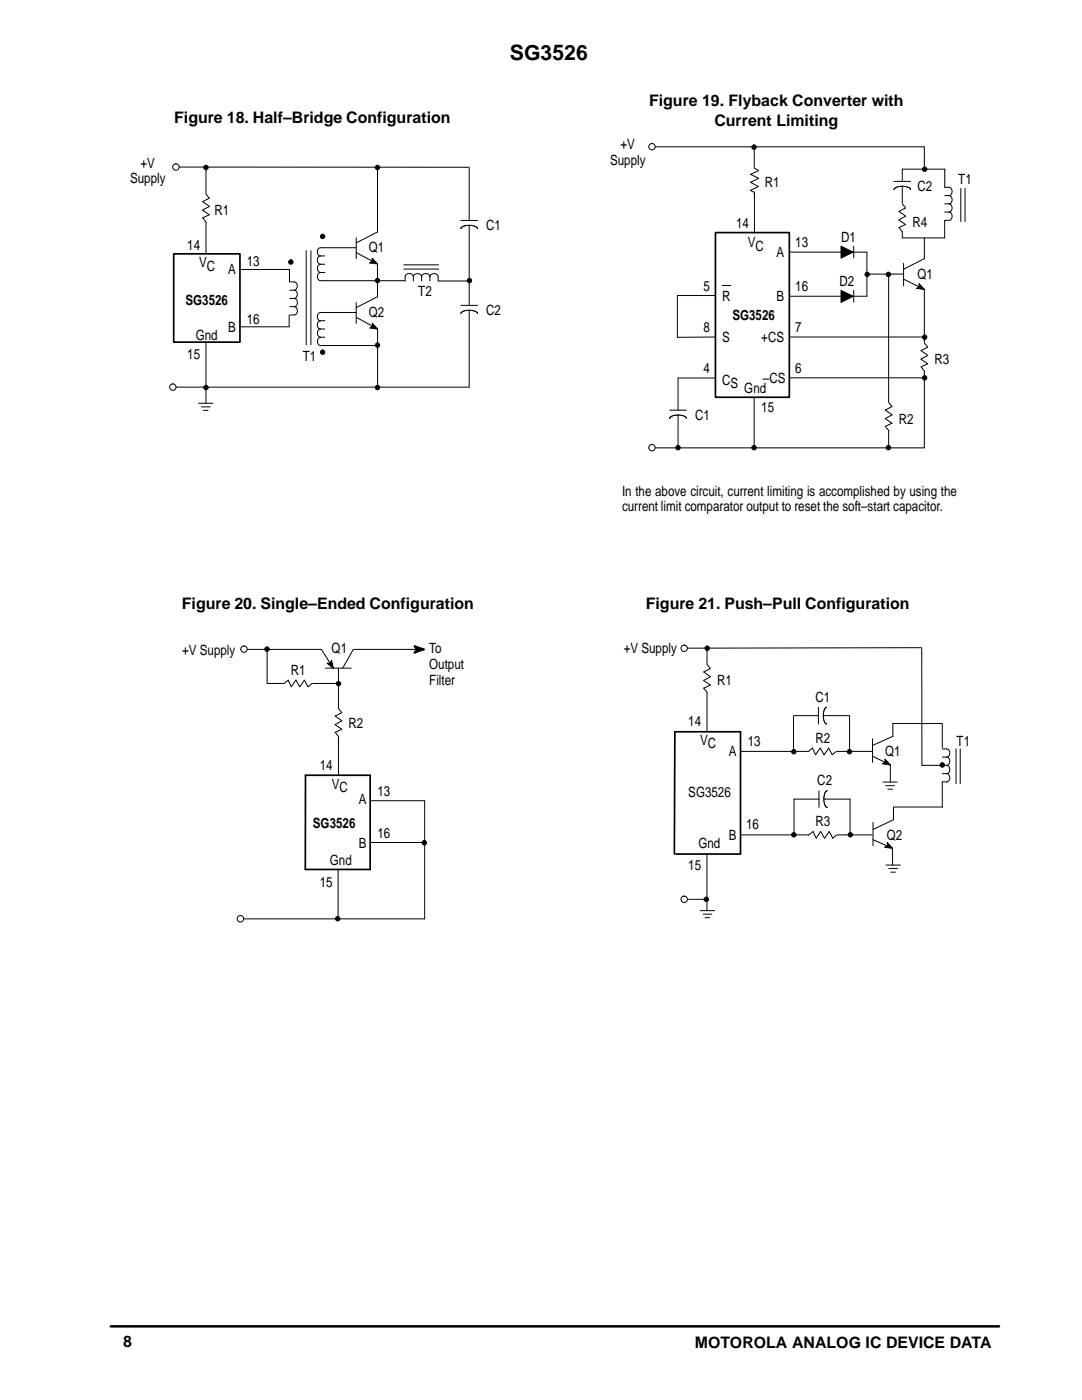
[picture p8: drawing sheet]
<svg xmlns="http://www.w3.org/2000/svg" width="216mm" height="279mm" viewBox="0 0 216 279" stroke-linecap="round" stroke-linejoin="round" font-family="sans-serif">
<path d="M22.1 264.7h177.2" fill="none" stroke="#000" stroke-width=".5"/>
<path d="M61.1 50v18.8M62 50v18.8M135.2 59h7.6M157.2 59.1h15.8M157.3 50.3h15.7M135.3 75.4h7.5M142.8 67.3h-7.6M157.3 75.4h27.1M157.3 67.3h27.1" fill="none" stroke="#000" stroke-width=".2"/>
<path d="M142.8 46.4h14.7v32.9h-14.7z" fill="#fff"/>
<path d="M34.7 50.7h13.2v17.6h-13.2zM142.8 46.4h14.7v32.9h-14.7zM83.5 129.6h1.1M61 154.7h12.9v18.8h-13zM134.6 170.4l.1-24.4h13.1v24.4h-12.9" fill="none" stroke="#000" stroke-width=".34"/>
<g fill="none" stroke="#000" stroke-width=".2">
<path d="M34.6 33.3l59 .1M41.1 33.4v5.2M41.1 38.7l.7 .9-1.4 .6 1.4 1M75.3 33.4v12.9M93.6 33.5v10.5M129.9 29.3h54.5v4.5M150.5 29.3v4.2l.9 .5M150.5 38.3v8.2M151.4 34l-1.6 .8 1.6 .8-1.6 .8 1.5 .8-1.5 .8 .7 .4v1.2M178.4 36.2h3.3M178.4 37.9l.5-.5 1-.2 1.3 .2 .5 .5M180 36.2v-2.4h8.5v3.6h.9"/>
<path d="M180 37.1v3.5M189.4 39a.85 .85 0 0 1 .6 .9 .85 .85 0 0 1-.6 .8M189.4 37.4a.86 .86 0 0 1 .6 .8 .86 .86 0 0 1-.6 .8h-.9M191.7 37.6v6.6M192.6 37.6v6.6M40.4 42l1.4 .9-1.4 .6 .7 .8v6.4M41.8 41.2l-1.4 .7M47.9 53.8h9.9v2.5M57.8 56.3h.9a.85 .85 0 0 1 .6 .8 .85 .85 0 0 1-.6 .8M57.8 57.9h.9M57.8 59.6h.9M58.7 57.9a.86 .86 0 0 1 .6 .8 .86 .86 0 0 1-.6 .9"/>
<path d="M58.7 59.6a.85 .85 0 0 1 .7 .8 .85 .85 0 0 1-.7 .8M63.9 51.1a.85 .85 0 0 0-.6 .8 .85 .85 0 0 0 .6 .8M63.9 52.7a.86 .86 0 0 0-.6 .9 .86 .86 0 0 0 .7 .8M63.9 52.7h.9M63.9 51.1h.9M64 54.4a.85 .85 0 0 0-.7 .8 .85 .85 0 0 0 .7 .8h16.8M64 54.4h.8M71.1 49.4h-7.2a.85 .85 0 0 0-.6 .9 .85 .85 0 0 0 .6 .8M71.1 50.4l4.2 2.3v6.6M71.1 47.5v4.1M75.2 59.3l-4.1 2.1M75.2 46.3l-4.1 2.2"/>
<path d="M80.6 53.7h6.9M80.6 52.9h6.9M82.5 55.2a.86 .86 0 0 0-.8-.6 .86 .86 0 0 0-.9 .6v.9M84.1 55.2a.86 .86 0 0 1 .8-.6 .86 .86 0 0 1 .9 .6M84.1 55.2v.9M84.1 55.2a.86 .86 0 0 0-.8-.6 .86 .86 0 0 0-.8 .6v.9M87.4 55.2v.9M87.4 55.2a.86 .86 0 0 0-.8-.6 .86 .86 0 0 0-.8 .6v.9M92 44h3.3M92 45.7l.3-.5 1-.2 1.4 .1 .5 .3 .1 .3M93.6 44.9v15.9M135.2 59v8.3"/>
<path d="M170.3 49.1l.1 2.4M170.3 57.9l.1 2.4M173 54.7h7.3M173 50.3v8.8M177.3 54.7v25.5M180.1 40.7l.6 .8-1.3 .7 1.3 .9M180.3 52.6v4.4M180.4 55.7l4 2.1v10.6M180.7 43.1l-1.3 .8 1.3 .9-1.3 .6 .6 .9v1.2M184.4 51.7l-4 2M184.4 47.5v4.2M188.5 40.7h.9"/>
<path d="M189.4 40.7a.85 .85 0 0 1 .6 .8 .85 .85 0 0 1-.6 .8h-.9M189.4 42.3a.85 .85 0 0 1 .6 .9 .85 .85 0 0 1-.6 .8h-.9v3.5h-8.5M41.1 68.3v12.2M57.7 62.9v2.3h-9.8M57.8 61.2h.9M58.7 61.2a.85 .85 0 0 1 .7 .8 .85 .85 0 0 1-.7 .8l-.8 .1M63.9 64a.85 .85 0 0 0-.6 .8 .85 .85 0 0 0 .6 .9M63.9 65.7a.86 .86 0 0 0-.6 .8 .86 .86 0 0 0 .7 .8M63.9 65.7h.9M64 67.3a.85 .85 0 0 0-.7 .8 .85 .85 0 0 0 .7 .9h11.3M64 67.3h.8M64.8 64h-.9"/>
<path d="M71.1 62.4h-7.2a.85 .85 0 0 0-.6 .8 .85 .85 0 0 0 .6 .8M71.1 63.3l4.2 2.4v11.6M71.1 60.4v4.1M92 62.6a1.95 1.95 0 0 1 2.3-.6l.7 .2 .3 .4M92 60.9h3.3M93.6 61.9v15.4h-58.6M135.3 75.4v6.4M184.5 68.5l.6 .8-1.3 .7 1.3 .9M185.1 70.9l-1.3 .8 1.3 .9-1.3 .6 .6 .8v15.4h-54.5M39.6 80.5h2.9M40.2 81.2h1.7M40.6 81.9h.9"/>
<path d="M133.6 81.9h3.4M133.6 83.5l.4-.4 1-.3 1.4 .2 .4 .3 .2 .2M135.3 82.8v6.6M176.7 83.6l1.3 .9-1.3 .6 .6 .8v3.5M177.3 80.3l.7 .8-1.3 .7 1.3 1M178 82.8l-1.4 .7M48 129.6h16.1l2.4 3.7M59 135.7l-.9 1.4-.6-1.4-.8 .7h-3.4M59.1 135.7l.7 1.4 .9-1.4 .7 1.4 .9-.7M62.4 136.4h5.1M67.5 133.3v8M84.2 129.6h-13.7l-2.1 3.7"/>
<path d="M140.4 135.8l1.3 .9-1.3 .6 .7 .9v7.7M141.1 129.3v3.2M141.1 132.6l.6 .8-1.3 .7 1.3 .9M141.8 135.1l-1.4 .7M183.8 129.3l-47.8 .1M183.9 129.3l.1 23.4M66.9 144.6l1.3 .9-1.3 .7 .6 .8v7.7M67.5 141.4l.7 .8-1.3 .7 1.3 .9M68.2 143.9l-1.3 .7M73.9 159.8h10.8v23.6h-36.6M158.3 143v7M158.3 142.8h5"/>
<path d="M163.3 141.2v3.3M163.4 159.5h-5v7.1M163.4 157.8v3.3M163.6 149.3l-.9 1.3-.6-1.3-.8 .7h-13.5M163.7 149.3l.7 1.3M164.3 142.8h5.2M164.4 159.5h5.2v7.1M165 141.2a1.69 1.69 0 0 0-.7 1.9l.2 .9 .5 .5M165.1 157.8l-.3 .1-.3 .7v1.7a1.02 1.02 0 0 0 .6 .8M166.9 150l-.8 .6-.7-1.3-1 1.3M167 150h7.1M169.5 142.9v7.1"/>
<path d="M174.1 150.9l3.6 1.8v3.3M174.1 147.5v4.6M176.2 156.1h2.8M176.7 156.8h1.8M177.1 157.5h1M187.9 144.4h-9.7v2.5l-4.1 1.9M188 144.4v4.9M188 149.5h.9a.85 .85 0 0 1 .6 .8 .85 .85 0 0 1-.6 .8M188 154.4h.9M188 152.7h.9M188 151.1h.9M188.9 151.1a.85 .85 0 0 1 .6 .8 .85 .85 0 0 1-.6 .8"/>
<path d="M188.9 152.8a.85 .85 0 0 1 .6 .8 .85 .85 0 0 1-.6 .8M188.9 154.4a.85 .85 0 0 1 .6 .8 .85 .85 0 0 1-.6 .8h-.9v5.1h-9.7v2.5l-4 1.9M190.8 149.4v7M191.6 149.4v7M67.5 173.5v9.9M73.9 168.1h10.8M135.9 179.5h5.1M141.1 170.4v11.3M163.7 166l-.8 1.3-.7-1.3-.8 .6h-13.6M163.8 165.9l.7 1.4M167 166.6l-.8 .7-.7-1.3-1 1.3M167.1 166.6h6.9"/>
<path d="M174.2 167.6l3.9 1.7v3.4M174.2 164.1v4.7M176.8 172.6h2.9M177.4 173.3h1.7M177.8 174.1h.9M139.7 181.7h2.9M140.3 182.4h1.7M140.7 183.1h.9"/>
</g>
<path d="M144.1 56.8h1.7v.2h-1.7z" fill-rule="evenodd" fill="#000"/>
<g fill="#000" stroke="#000" stroke-width=".2">
<path d="M167.8 49.1l2.4 1.2-2.4 1.2zM167.8 58l2.4 1.1-2.4 1.2z"/>
<path d="M74.2 51.5l1.1 1.2-1.6-.2 .6-.4z" fill-rule="evenodd"/>
<circle cx="41.1" cy="33.4" r=".44"/>
</g>
<path d="M82.7 128.9l1.9 .7-1.9 .7 .4-.7z" fill-rule="evenodd" fill="#000" stroke="#000" stroke-width=".34"/>
<circle cx="35.1" cy="33.3" r=".64" fill="#fff"/>
<circle cx="35.1" cy="33.3" r=".64" fill="none" stroke="#000" stroke-width=".2"/>
<g fill="#000" stroke="#000" stroke-width=".2">
<circle cx="75.3" cy="33.4" r=".44"/>
<circle cx="58" cy="52.3" r=".44"/>
</g>
<circle cx="34.5" cy="77.3" r=".64" fill="#fff"/>
<g fill="none" stroke="#000" stroke-width=".2">
<path d="M87.4 56.1h6.2"/>
<circle cx="34.5" cy="77.3" r=".64"/>
</g>
<g fill="#000" stroke="#000" stroke-width=".2">
<path d="M74.3 64.5l1 1.2-1.5-.2 .5-.4z" fill-rule="evenodd"/>
<circle cx="64.4" cy="47.2" r=".44"/>
<circle cx="75.3" cy="56" r=".44"/>
<circle cx="93.7" cy="56" r=".44"/>
<circle cx="41.1" cy="77.3" r=".44"/>
<circle cx="64.4" cy="70.3" r=".44"/>
<circle cx="75.3" cy="68.9" r=".44"/>
</g>
<circle cx="130.1" cy="29.3" r=".64" fill="#fff"/>
<circle cx="130.1" cy="29.3" r=".64" fill="none" stroke="#000" stroke-width=".2"/>
<g fill="#000" stroke="#000" stroke-width=".2">
<circle cx="150.5" cy="29.4" r=".44"/>
<circle cx="173" cy="54.8" r=".44"/>
<circle cx="135.3" cy="89.3" r=".44"/>
</g>
<circle cx="130.1" cy="89.3" r=".64" fill="#fff"/>
<g fill="none" stroke="#000" stroke-width=".2">
<path d="M150.5 79.3v10.1"/>
<circle cx="130.1" cy="89.3" r=".64"/>
</g>
<g fill="#000" stroke="#000" stroke-width=".2">
<path d="M183.4 56.6l1 1.2-1.5-.2 .5-.4z" fill-rule="evenodd"/>
<circle cx="184.5" cy="33.8" r=".44"/>
<circle cx="177.3" cy="54.8" r=".44"/>
<circle cx="184.5" cy="67.3" r=".44"/>
<circle cx="184.5" cy="75.4" r=".44"/>
<circle cx="150.5" cy="89.3" r=".44"/>
<circle cx="177.3" cy="89.3" r=".44"/>
<circle cx="53.3" cy="129.6" r=".44"/>
</g>
<circle cx="48.7" cy="129.6" r=".64" fill="#fff"/>
<g fill="none" stroke="#000" stroke-width=".2">
<path d="M53.3 129.6v6.8"/>
<circle cx="48.7" cy="129.6" r=".64"/>
</g>
<g fill="#000" stroke="#000" stroke-width=".2">
<path d="M65.3 132.4l.6-.1 .3-.5 .3 1.5z" fill-rule="evenodd"/>
<circle cx="67.6" cy="136.4" r=".44"/>
</g>
<circle cx="48" cy="183.4" r=".64" fill="#fff"/>
<g fill="none" stroke="#000" stroke-width=".2">
<path d="M64.9 133.3h5.2"/>
<circle cx="48" cy="183.4" r=".64"/>
</g>
<g fill="#000" stroke="#000" stroke-width=".2">
<circle cx="84.7" cy="168.2" r=".44"/>
<circle cx="67.4" cy="183.4" r=".44"/>
</g>
<circle cx="136.5" cy="129.4" r=".64" fill="#fff"/>
<circle cx="136.5" cy="129.4" r=".64" fill="none" stroke="#000" stroke-width=".2"/>
<circle cx="136.5" cy="179.5" r=".64" fill="#fff"/>
<g fill="none" stroke="#000" stroke-width=".2">
<path d="M184 152.7h4"/>
<circle cx="136.5" cy="179.5" r=".64"/>
</g>
<g fill="#000" stroke="#000" stroke-width=".2">
<path d="M176.6 151.5l1.1 1.2-1.6-.3 .5-.3z" fill-rule="evenodd"/>
<path d="M177 168.1l1.1 1.2-1.6-.2 .6-.3z" fill-rule="evenodd"/>
<circle cx="75.3" cy="77.3" r=".44"/>
<circle cx="141.1" cy="129.4" r=".44"/>
<circle cx="158.4" cy="150" r=".44"/>
<circle cx="169.5" cy="150" r=".44"/>
<circle cx="188" cy="152.7" r=".44"/>
<circle cx="140.9" cy="179.5" r=".44"/>
<circle cx="158.4" cy="166.6" r=".44"/>
<circle cx="169.7" cy="166.6" r=".44"/>
</g>
<text font-size="4.2" x="101.8" y="11.9">SG3526</text>
<g font-size="3.2">
<text x="129.5" y="21.2">Figure 19. Flyback Converter with</text>
<text x="34.8" y="24.6">Figure 18. Half–Bridge Configuration</text>
<text x="142.6" y="25.1">Current Limiting</text>
<text x="36.3" y="121.5">Figure 20. Single–Ended Configuration</text>
<text x="128.9" y="121.5">Figure 21. Push–Pull Configuration</text>
<text x="24.6" y="268.9">8</text>
<text x="138.7" y="268.9">MOTOROLA ANALOG IC DEVICE DATA</text>
</g>
<g font-size="2.8">
<text x="123.8" y="29.8">+V</text>
<text x="28" y="33.5">+V</text>
<text x="121.7" y="32.9">Supply</text>
<text x="26" y="36.6">Supply</text>
<text x="152.6" y="37.3">R1</text>
<text x="183.1" y="38.1">C2</text>
<text x="191.2" y="36.8">T1</text>
<text x="42.8" y="42.9">R1</text>
<text x="97" y="45.9">C1</text>
<text x="146.9" y="45.6">14</text>
<text x="182.1" y="45.2">R4</text>
<text x="37.4" y="50">14</text>
<text x="39.7" y="53.4">VC</text>
<text x="49.2" y="53">13</text>
<text x="73.6" y="50.3">Q1</text>
<text x="149.2" y="49.3">VC</text>
<text x="155" y="51.3">A</text>
<text x="158.7" y="49.3">13</text>
<text x="167.8" y="48.3">D1</text>
<text x="45.5" y="54.7">A</text>
<text x="83.5" y="59.1">T2</text>
<text x="140.4" y="58.1">5</text>
<text x="158.7" y="58.1">16</text>
<text x="167.5" y="57.1">D2</text>
<text x="183.1" y="55.7">Q1</text>
<text x="37" y="60.8">SG3526</text>
<text x="49.2" y="64.6">16</text>
<text x="73.6" y="63.2">Q2</text>
<text x="97" y="62.9">C2</text>
<text x="144.1" y="60.1">R</text>
<text x="146.1" y="63.9">SG3526</text>
<text x="155" y="60.1">B</text>
<text x="37.4" y="71.7">15</text>
<text x="39.1" y="67.9">Gnd</text>
<text x="45.5" y="66.2">B</text>
<text x="140.4" y="66.2">8</text>
<text x="144.1" y="68.3">S</text>
<text x="151.9" y="68.3">+CS</text>
<text x="158.7" y="66.2">7</text>
<text x="60.4" y="72">T1</text>
<text x="140.4" y="74.4">4</text>
<text x="144.1" y="76.8">CS</text>
<text x="152.2" y="76.4">–CS</text>
<text x="158.7" y="74.4">6</text>
<text x="186.5" y="72.7">R3</text>
<text x="138.7" y="83.9">C1</text>
<text x="148.5" y="78.4">Gnd</text>
<text x="151.9" y="82.2">15</text>
<text x="179.4" y="84.5">R2</text>
<text x="124.1" y="98.9">In the above circuit, current limiting is accomplished by using the</text>
<text x="124.1" y="102">current limit comparator output to reset the soft–start capacitor.</text>
<text x="36.4" y="130.6">+V Supply</text>
<text x="66.2" y="130.3">Q1</text>
<text x="85.7" y="130.4">To</text>
<text x="124.5" y="130.3">+V Supply</text>
<text x="58" y="134.7">R1</text>
<text x="85.7" y="133.5">Output</text>
<text x="85.7" y="136.6">Filter</text>
<text x="143.1" y="136.7">R1</text>
<text x="162.7" y="140.1">C1</text>
<text x="69.6" y="145.2">R2</text>
<text x="137.3" y="144.9">14</text>
<text x="139.7" y="148.6">VC</text>
<text x="149.2" y="148.9">13</text>
<text x="162.7" y="148.3">R2</text>
<text x="190.9" y="148.9">T1</text>
<text x="63.8" y="153.7">14</text>
<text x="145.5" y="151">A</text>
<text x="176.6" y="151">Q1</text>
<text x="66.2" y="157.4">VC</text>
<text x="71.6" y="160.5">A</text>
<text x="75.3" y="158.8">13</text>
<text x="137.3" y="159.1">SG3526</text>
<text x="163.1" y="156.7">C2</text>
<text x="62.4" y="165.2">SG3526</text>
<text x="75.3" y="167.2">16</text>
<text x="145.5" y="167.6">B</text>
<text x="148.9" y="165.5">16</text>
<text x="162.7" y="164.9">R3</text>
<text x="177" y="167.6">Q2</text>
<text x="65.8" y="172.7">Gnd</text>
<text x="71.6" y="169.3">B</text>
<text x="137.3" y="173.7">15</text>
<text x="139.4" y="169.3">Gnd</text>
<text x="63.8" y="177.1">15</text>
</g>
</svg>
